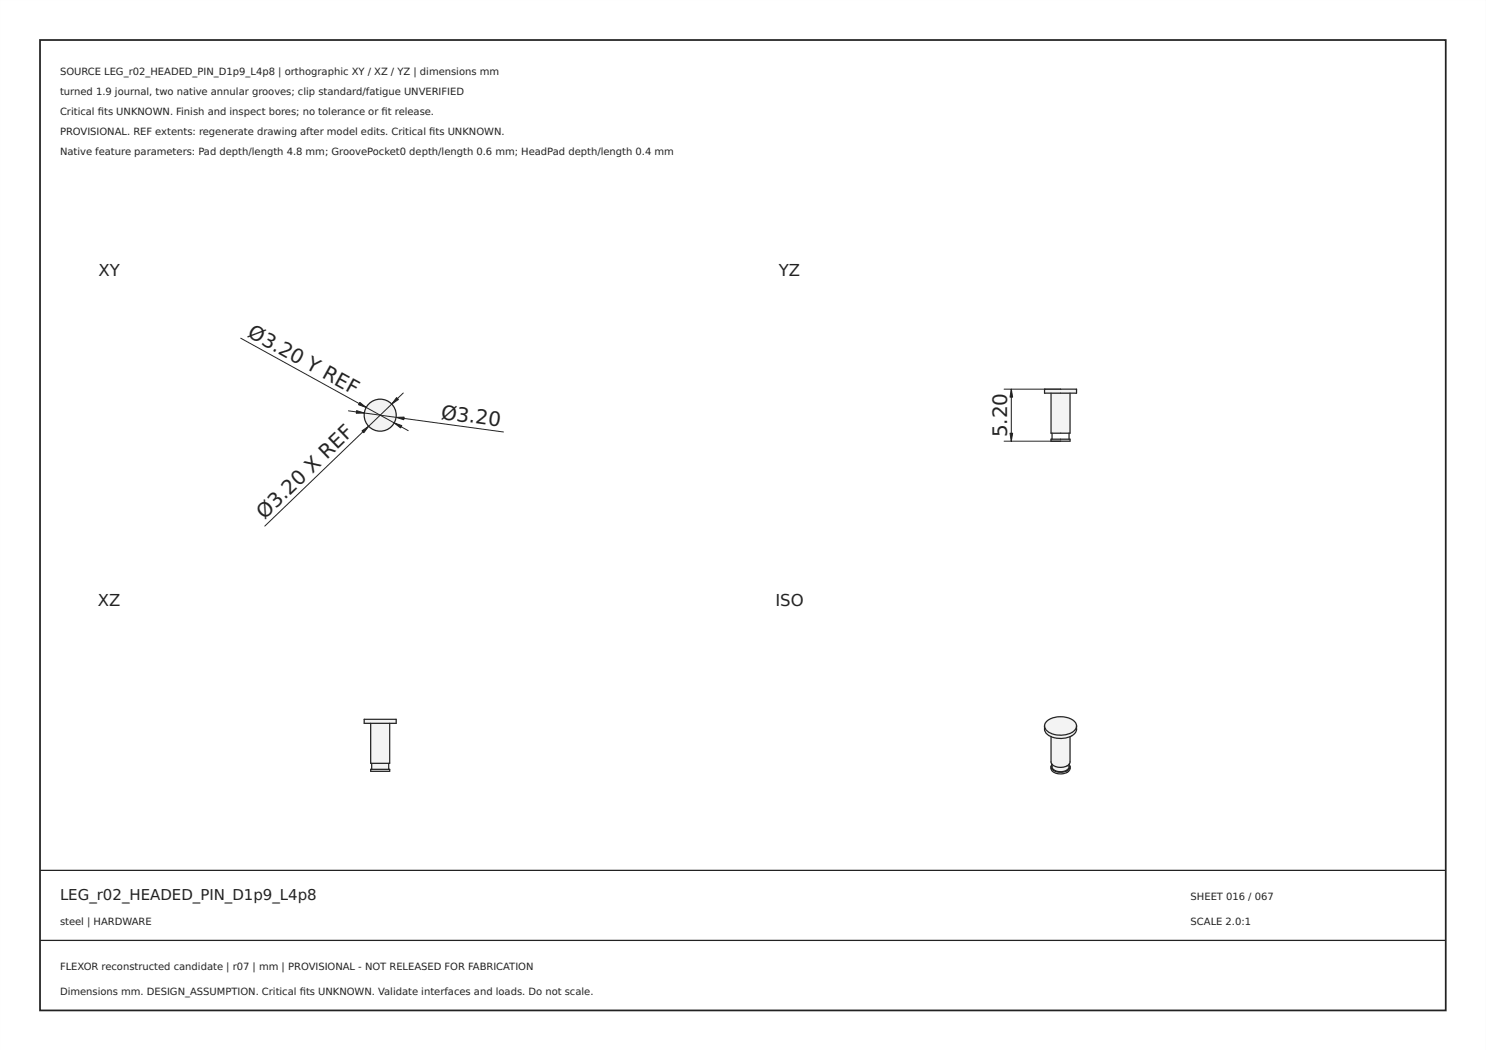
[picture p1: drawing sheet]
<svg xmlns="http://www.w3.org/2000/svg" width="297mm" height="210mm" viewBox="0 0 297 210" stroke-linecap="round" stroke-linejoin="round" font-family="sans-serif">
<path d="M0 0h297v210h-297zM0 0v210h297v-210z" fill="#000"/>
<path d="M8 8h281v194h-281z" fill="none" stroke="#222" stroke-width=".35"/>
<path d="M8 174h281zM8 188h281z" fill="#000" stroke="#222" stroke-width=".25"/>
<circle cx="76" cy="83" r="3.2" fill="#f1f3f5"/>
<circle cx="76" cy="83" r="3.2" fill="none" stroke="#212529" stroke-width=".25"/>
<path d="M48.1 67.6l33.5 18.5M80.6 78.6l-27.7 26.6M69.7 82.1l30.9 4.3" fill="none" stroke="#212529" stroke-width=".2"/>
<g fill="#212529" stroke="#212529" stroke-width=".2">
<path d="M72.4 86.1l1.3-.9-1 1.3z"/>
<path d="M79.3 79.5l.3 .4-1.3 .9z"/>
<path d="M71.9 80.4l1.3 1.1-1.5-.6z"/>
<path d="M78.8 84.5l1.5 .6-.2 .5z"/>
<path d="M79.2 83.4h1.6l-.1 .5z"/>
<path d="M71.3 82.1l1.5 .5h-1.6z"/>
</g>
<g fill="#f1f3f5">
<path d="M74.1 153.8h3.8v.4h-3.8z" fill-rule="evenodd"/>
<path d="M74.3 152.6h3.4v1.2h-3.4z" fill-rule="evenodd"/>
<path d="M74.1 144.6h3.8v8h-3.8z" fill-rule="evenodd"/>
<path d="M72.8 143.8h6.4v.8h-6.4z" fill-rule="evenodd"/>
</g>
<path d="M72.8 143.8h6.4v.8h-6.4zM74.1 153.8h3.8v.4h-3.8zM74.1 144.6v8h3.8v-8M74.3 152.6v1.2M77.7 152.6v1.2" fill="none" stroke="#212529" stroke-width=".25"/>
<g fill="#f1f3f5">
<path d="M210.1 87.8h3.8v.4h-3.8z" fill-rule="evenodd"/>
<path d="M210.1 78.6h3.8v8h-3.8z" fill-rule="evenodd"/>
<path d="M208.8 77.8h6.4v.8h-6.4z" fill-rule="evenodd"/>
</g>
<path d="M208.8 77.8h6.4v.8h-6.4zM210.1 78.6v8h3.8v-8M210.1 87.8h3.8v.4h-3.8zM210.3 86.6v1.2M213.7 86.6v1.2" fill="none" stroke="#212529" stroke-width=".25"/>
<path d="M200.7 77.8h11.3M202.2 77.8v10.4M200.7 88.2h11.3" fill="none" stroke="#212529" stroke-width=".2"/>
<g fill="#212529" stroke="#212529" stroke-width=".2">
<path d="M202.2 77.8l.2 1.6h-.5z"/>
<path d="M201.9 86.6h.5l-.2 1.6z"/>
</g>
<g fill="#f1f3f5">
<path d="M210.3 152.8a1.26 1.26 0 0 0 1.4 1.5 1.47 1.47 0 0 0 2-1.5 .89 .89 0 0 1 .1 .9 .89 .89 0 0 1-.8 .5 2.45 2.45 0 0 1-2.9-.7v-.4z" fill-rule="evenodd"/>
<path d="M210.1 147.3a5.2 5.2 0 0 0 3.8 0v5a1.49 1.49 0 0 1-1.8 1.1 1.67 1.67 0 0 1-2-1.1z" fill-rule="evenodd"/>
<path d="M210.3 152.8a2.68 2.68 0 0 0 3.4 0 1.47 1.47 0 0 1-2 1.5 1.26 1.26 0 0 1-1.4-1.5z" fill-rule="evenodd"/>
<path d="M208.8 145.1a2.17 2.17 0 0 0 2 1.7 4.3 4.3 0 0 0 4.1-1l.3-.7a2.08 2.08 0 0 1-1.9 2.4 4.3 4.3 0 0 1-4.3-1l-.2-.4z" fill-rule="evenodd"/>
<path d="M209.1 144.3a4.5 4.5 0 0 1 5.8 0 1.34 1.34 0 0 1-.6 2.1 4.6 4.6 0 0 1-5.3-.6 1.16 1.16 0 0 1 .1-1.5z" fill-rule="evenodd"/>
</g>
<path d="M208.8 145.1a2.01 2.01 0 0 0 2 2.4 4.3 4.3 0 0 0 4.1-1l.2-.4 .1-1M208.8 145.1a2.17 2.17 0 0 0 2 1.7 4.3 4.3 0 0 0 4.1-1l.3-.7M208.8 145.1a2.44 2.44 0 0 1 2.5-1.8 3.8 3.8 0 0 1 3.8 1.4l.1 .4M210.1 153.3a1.34 1.34 0 0 0 1.6 1.4 1.77 1.77 0 0 0 2.2-1.1v-.3M210.1 153.3a1.96 1.96 0 0 0 2.5 1l1-.4 .3-.6M210.1 153.3l.2-.5a1.26 1.26 0 0 0 1.4 1.5 1.47 1.47 0 0 0 2-1.5l.2 .5M210.1 147.3v5a1.96 1.96 0 0 0 2.5 1.1l.7-.3 .6-.6v-5.2" fill="none" stroke="#212529" stroke-width=".25"/>
<g font-size="4" fill="#212529">
<text x="49.3" y="67.2" transform="rotate(29 49.3 67.2)">Ø3.20 Y REF</text>
<text x="88" y="83.7" transform="rotate(8 88 83.7)">Ø3.20</text>
<text x="201.3" y="87.4" transform="rotate(-90 201.3 87.4)">5.20</text>
<text x="52.9" y="103.9" transform="rotate(-44 52.9 103.9)">Ø3.20 X REF</text>
</g>
<g font-size="3.3" fill="#212529">
<text x="19.7" y="55.1">XY</text>
<text x="155.7" y="55.1">YZ</text>
<text x="19.6" y="121.1">XZ</text>
<text x="155" y="121.1">ISO</text>
</g>
<text font-size="3" fill="#222" x="12" y="180">LEG_r02_HEADED_PIN_D1p9_L4p8</text>
<g font-size="2" fill="#222">
<text x="12" y="15">SOURCE LEG_r02_HEADED_PIN_D1p9_L4p8 | orthographic XY / XZ / YZ | dimensions mm</text>
<text x="12" y="19">turned 1.9 journal, two native annular grooves; clip standard/fatigue UNVERIFIED</text>
<text x="12" y="23">Critical fts UNKNOWN. Finish and inspect bores; no tolerance or ft release.</text>
<text x="19.6" y="23">i</text>
<text x="76.3" y="23">i</text>
<text x="12" y="27">PROVISIONAL. REF extents: regenerate drawing after model edits. Critical fts UNKNOWN.</text>
<text x="85.8" y="27">i</text>
<text x="12" y="31">Native feature parameters: Pad depth/length 4.8 mm; GroovePocket0 depth/length 0.6 mm; HeadPad depth/length 0.4 mm</text>
<text x="238" y="180">SHEET 016 / 067</text>
<text x="12" y="185">steel | HARDWARE</text>
<text x="238" y="185">SCALE 2.0:1</text>
<text x="12" y="194">FLEXOR reconstructed candidate | r07 | mm | PROVISIONAL - NOT RELEASED FOR FABRICATION</text>
<text x="12" y="199">Dimensions mm. DESIGN_ASSUMPTION. Critical fts UNKNOWN. Validate interfaces and loads. Do not scale.</text>
<text x="59.9" y="199">i</text>
</g>
</svg>
